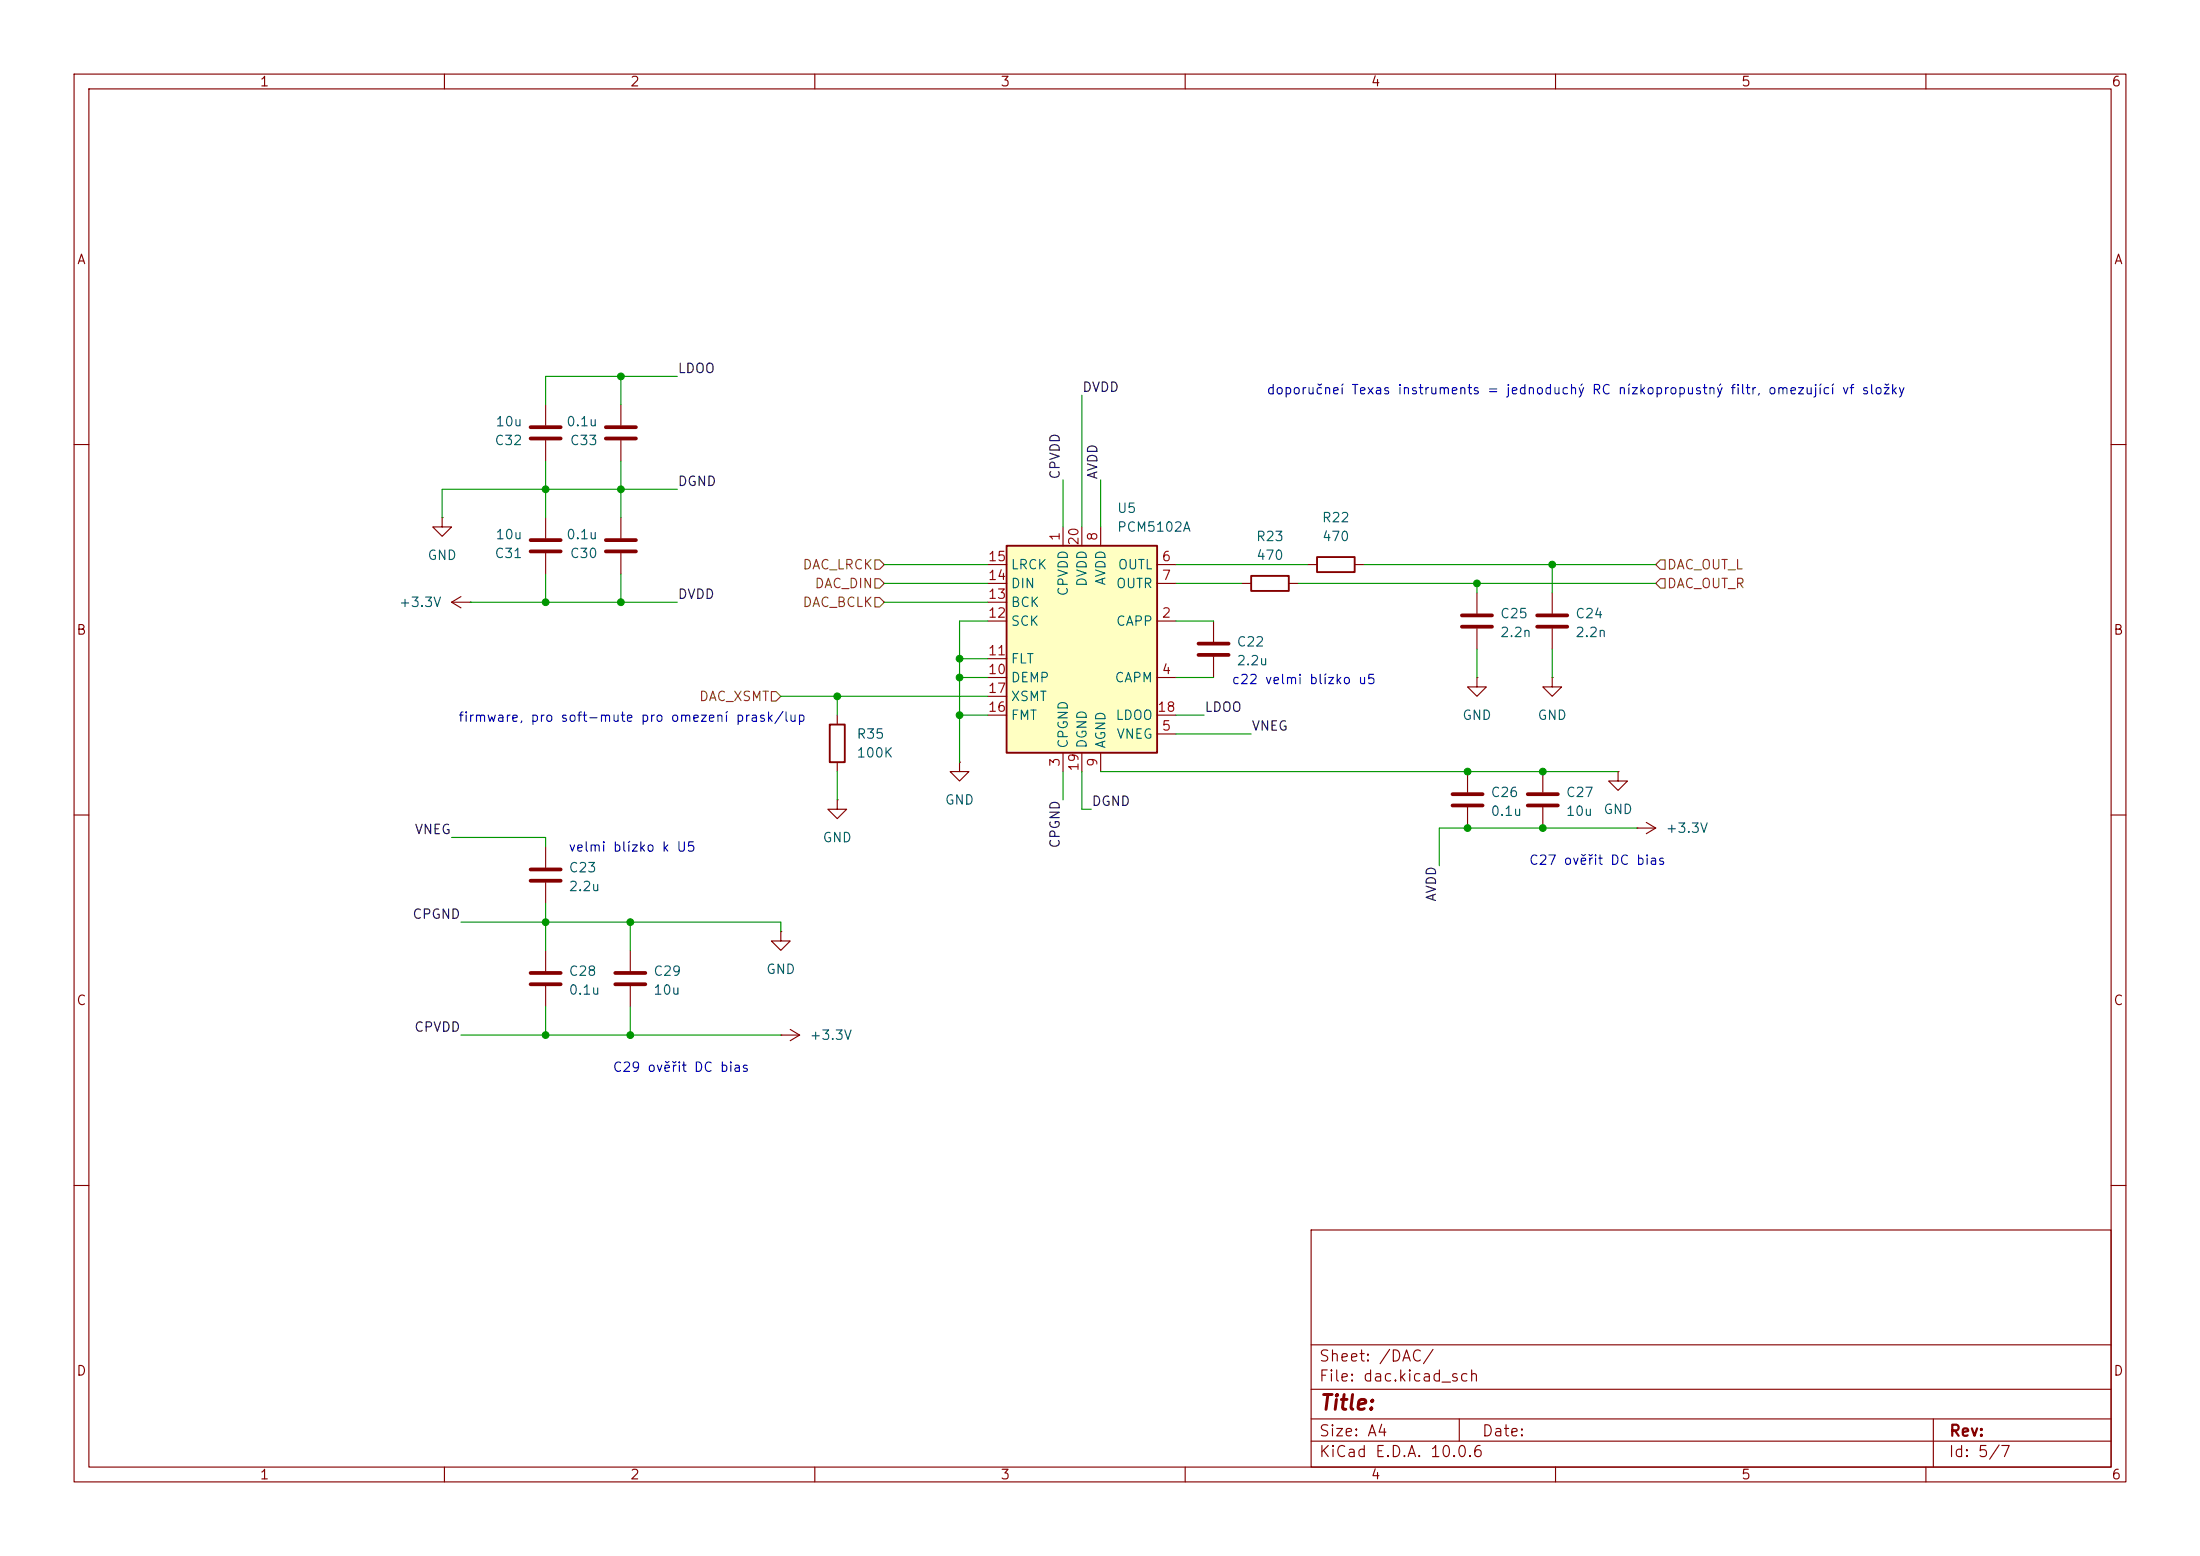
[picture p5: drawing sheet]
<svg xmlns="http://www.w3.org/2000/svg" width="297mm" height="210mm" viewBox="0 0 297 210" stroke-linecap="round" stroke-linejoin="round" font-family="sans-serif">
<g fill="none" stroke="#840000" stroke-width=".15">
<path d="M10 10h277v190h-277zM12 12h273v186h-273zM60 10v2M110 10v2M160 10v2M210 10v2M260 10v2M10 60h2M59.7 69.9v1.2h1.3l-1.3 1.3-1.3-1.3h1.3M59.7 69.9h.1M83.8 69.9v2.7M83.8 74.7v2.8"/>
<path d="M285 60h2M61 81.3l1.2 .7M61 81.3h2.5M62.2 80.5l-1.2 .8M63.5 81.3h.1M113 96.5v1.3M199.4 91.4v1.3h1.3l-1.3 1.3-1.3-1.3h1.3M199.4 91.4h.1M199.4 80v2.8M199.4 84.8v2.8M209.5 91.4v1.3h1.3l-1.3 1.3-1.2-1.3h1.2M209.5 91.4h.1"/>
<path d="M209.5 80v2.8M209.5 84.8v2.8M10 110h2M73.7 114.3v2.8M73.7 119.1v2.8M113 108v1.2h1.3l-1.3 1.3-1.2-1.3h1.2M113 108h.1M113 102.9v1.2M198.1 104.1v2.8M198.1 109v2.8M218.4 104.1v1.3h1.3l-1.3 1.3-1.2-1.3h1.2M218.4 104.1h.1"/>
<path d="M285 110h2M10 160h2M177 166h108v32h-108zM285 160h2M60 198v2M110 198v2M160 198v2M177 194.5h108M177 191.5h108M177 187.5h108M177 181.5h108M197 191.5v3"/>
<path d="M210 198v2M260 198v2M261 191.5v6.5"/>
</g>
<path d="M81.8 72.9h4.1M81.8 74.4h4.1M197.4 84.6h4M197.4 83.1h4M207.5 84.6h4.1M207.5 83.1h4.1M71.6 118.9h4.1M71.6 117.3h4.1M196.1 108.7h4.1M196.1 107.2h4.1" fill="none" stroke="#840000" stroke-width=".51"/>
<path d="M112 97.8h2v5.1h-2z" fill="none" stroke="#840000" stroke-width=".25"/>
<path d="M135.9 73.7h20.3v27.9h-20.3z" fill="#ffffc2"/>
<path d="M135.9 73.7h20.3v27.9h-20.3zM168.9 77.7h5.1v2.1h-5.1zM177.8 75.2h5.1v2h-5.1z" fill="none" stroke="#840000" stroke-width=".25"/>
<g fill="none" stroke="#840000" stroke-width=".15">
<path d="M73.7 54.6v2.8M73.7 59.4v2.8M83.8 54.6v2.8M83.8 59.4v2.8M73.7 69.9v2.7M73.7 74.7v2.8M133.3 76.2h2.6M133.3 78.7h2.6M143.5 71.1v2.6M146 71.1v2.6M148.6 71.1v2.6M156.2 76.2h2.5"/>
<path d="M156.2 78.7h2.5M167.6 78.7h1.3M174 78.7h1.3M176.5 76.2h1.3M182.9 76.2h1.2M133.3 83.8h2.6M133.3 91.4h2.6M133.3 88.9h2.6M133.3 81.3h2.6M133.3 96.5h2.6M133.3 94h2.6M156.2 83.8h2.5"/>
<path d="M156.2 91.4h2.5M156.2 99.1h2.5M156.2 96.5h2.5M163.8 83.8v2.8M163.8 88.6v2.8M129.5 102.9v1.2h1.3l-1.3 1.3-1.2-1.3h1.2M129.5 102.9h.1M143.5 101.6v2.5M146 101.6v2.5M148.6 101.6v2.5M208.3 104.1v2.8M208.3 109v2.8"/>
<path d="M221 111.8h.1M221 111.8h2.5M222.2 111l1.3 .8M223.5 111.8l-1.3 .7M73.7 128.3v2.8M73.7 133.1v2.8M85.1 128.3v2.8M85.1 133.1v2.8M105.4 139.7h.1M105.4 125.7v1.3h1.3l-1.3 1.3-1.3-1.3h1.3M105.4 125.7h.1M105.4 139.7h2.5"/>
<path d="M106.7 138.9l1.2 .8M107.9 139.7l-1.2 .8"/>
</g>
<g fill="none" stroke="#840000" stroke-width=".51">
<path d="M71.6 57.7h4.1M71.6 59.2h4.1M81.8 57.7h4.1M81.8 59.2h4.1M71.6 72.9h4.1M71.6 74.4h4.1M161.8 88.4h4.1M161.8 86.9h4.1M206.2 108.7h4.1M206.2 107.2h4.1M71.6 132.8h4.1M71.6 131.3h4.1"/>
<path d="M83.1 132.8h4M83.1 131.3h4"/>
</g>
<path d="M118.1 78.1h.6l.7 .6-.7 .7h-.6zM118.1 75.6h.6l.7 .6-.7 .6h-.6zM224.2 75.6h.6v1.2h-.6l-.7-.6zM224.2 78.1h.6v1.3h-.6l-.7-.7zM104.1 93.3h.7l.6 .7-.6 .6h-.7zM118.1 80.6h.6l.7 .7-.7 .6h-.6z" fill="none" stroke="#725600" stroke-width=".15"/>
<g fill="none" stroke="#009600" stroke-width=".15">
<path d="M83.8 50.8v3.8M91.4 50.8h-17.7v3.8M146 53.3v17.8M73.7 62.2v7.7M73.7 77.5v3.8M83.8 62.2v7.7M83.8 77.5v3.8M91.4 66h-31.7v3.9M119.4 76.2h13.9M119.4 78.7h13.9M143.5 64.8v6.3M148.6 64.8v6.3"/>
<path d="M158.7 76.2h17.8M158.7 78.7h8.9M175.3 78.7h48.2M184.1 76.2h39.4M199.4 78.7v1.3M209.5 76.2v3.8M63.5 81.3h27.9M105.4 94h27.9M113 94v2.5M119.4 81.3h13.9M129.5 91.4h3.8M129.5 96.5h3.8"/>
<path d="M129.5 88.9h3.8M133.3 83.8h-3.8v19.1M158.7 91.4h5.1M158.7 83.8h5.1M158.7 99.1h10.2M158.7 96.5h3.9M199.4 87.6v3.8M209.5 87.6v3.8M61 113h12.7v1.3M113 104.1v3.9M143.5 104.1v3.9M146 104.1v5.1h1.3"/>
<path d="M148.6 104.1h69.8M221 111.8h-26.7v5M62.2 139.7h43.2M62.2 124.5h43.2v1.2M73.7 121.9v6.4M73.7 135.9v3.8M85.1 124.5v3.8M85.1 135.9v3.8"/>
</g>
<g fill="#009600" stroke="#009600" stroke-width=".14">
<circle cx="85.1" cy="124.5" r=".46"/>
<circle cx="113" cy="94" r=".46"/>
<circle cx="85.1" cy="139.7" r=".46"/>
<circle cx="73.7" cy="139.7" r=".46"/>
<circle cx="73.7" cy="124.5" r=".46"/>
<circle cx="129.5" cy="88.9" r=".46"/>
<circle cx="129.5" cy="91.4" r=".46"/>
<circle cx="129.5" cy="96.5" r=".46"/>
<circle cx="83.8" cy="81.3" r=".46"/>
<circle cx="208.3" cy="111.8" r=".46"/>
<circle cx="199.4" cy="78.7" r=".46"/>
<circle cx="208.3" cy="104.1" r=".46"/>
<circle cx="198.1" cy="104.1" r=".46"/>
<circle cx="198.1" cy="111.8" r=".46"/>
<circle cx="209.5" cy="76.2" r=".46"/>
<circle cx="73.7" cy="81.3" r=".46"/>
<circle cx="83.8" cy="50.8" r=".46"/>
<circle cx="73.7" cy="66" r=".46"/>
<circle cx="83.8" cy="66" r=".46"/>
</g>
<text font-size="2" fill="#840000" x="178" y="190.8">Title:</text>
<g font-size="1.5" fill="#840000">
<text x="178" y="184.1">Sheet: /DAC/</text>
<text x="178" y="186.8">File: dac.kicad_sch</text>
<text x="178" y="197">KiCad E.D.A. 10.0.6</text>
<text x="178" y="194.2">Size: A4</text>
<text x="200" y="194.2">Date:</text>
<text x="263" y="197">Id: 5/7</text>
<text x="263" y="194.2">Rev:</text>
</g>
<g font-size="1.3" fill="#840000">
<text x="35" y="12">1</text>
<text x="85" y="12">2</text>
<text x="135" y="12">3</text>
<text x="185" y="12">4</text>
<text x="235" y="12">5</text>
<text x="285" y="12">6</text>
<text x="10.3" y="36">A</text>
<text x="285.3" y="36">A</text>
<text x="10.2" y="86">B</text>
<text x="285.2" y="86">B</text>
<text x="10.2" y="136">C</text>
<text x="285.2" y="136">C</text>
<text x="10.2" y="186">D</text>
<text x="285.2" y="186">D</text>
<text x="35" y="200">1</text>
<text x="85" y="200">2</text>
<text x="135" y="200">3</text>
<text x="185" y="200">4</text>
<text x="235" y="200">5</text>
<text x="285" y="200">6</text>
</g>
<g font-size="1.3" fill="#0f0f0f">
<text x="91.4" y="50.7">LDOO</text>
<text x="146" y="53.2">DVDD</text>
<text x="91.4" y="65.9">DGND</text>
<text x="143.4" y="64.8" transform="rotate(-90 143.4 64.8)">CPVDD</text>
<text x="148.5" y="64.8" transform="rotate(-90 148.5 64.8)">AVDD</text>
<text x="91.4" y="81.2">DVDD</text>
<text x="162.5" y="96.4">LDOO</text>
<text x="168.9" y="98.9">VNEG</text>
<text x="55.9" y="112.9">VNEG</text>
<text x="147.3" y="109.1">DGND</text>
<text x="143.4" y="114.6" transform="rotate(-90 143.4 114.6)">CPGND</text>
<text x="55.6" y="124.3">CPGND</text>
<text x="194.2" y="121.8" transform="rotate(-90 194.2 121.8)">AVDD</text>
<text x="55.8" y="139.6">CPVDD</text>
</g>
<g font-size="1.3" fill="#0000c2">
<text x="170.9" y="53.5">doporučneí Texas instruments = jednoduchý RC nízkopropustný filtr, omezující vf složky</text>
<text x="166.2" y="92.7">c22 velmi blízko u5</text>
<text x="61.8" y="97.7">firmware, pro soft-mute pro omezení prask/lup</text>
<text x="76.7" y="115.3">velmi blízko k U5</text>
<text x="206.3" y="117">C27 ověřit DC bias</text>
<text x="82.6" y="145">C29 ověřit DC bias</text>
</g>
<g font-size="1.3" fill="#006464">
<text x="66.8" y="57.9">10u</text>
<text x="76.4" y="57.9">0.1u</text>
<text x="66.7" y="60.4">C32</text>
<text x="76.8" y="60.4">C33</text>
<text x="150.7" y="69.5">U5</text>
<text x="178.4" y="70.8">R22</text>
<text x="57.6" y="75.9">GND</text>
<text x="66.7" y="75.6">C31</text>
<text x="66.8" y="73.1">10u</text>
<text x="76.4" y="73.1">0.1u</text>
<text x="76.8" y="75.6">C30</text>
<text x="136.4" y="77.2">LRCK</text>
<text x="150.7" y="72.1">PCM5102A</text>
<text x="150.8" y="77.2">OUTL</text>
<text x="169.5" y="73.4">R23</text>
<text x="169.5" y="75.9">470</text>
<text x="178.4" y="73.4">470</text>
<text x="53.8" y="82.2">+3.3V</text>
<text x="136.4" y="82.2">BCK</text>
<text x="136.4" y="79.7">DIN</text>
<text x="144.5" y="80.6" transform="rotate(-90 144.5 80.6)">CPVDD</text>
<text x="147" y="79.3" transform="rotate(-90 147 79.3)">DVDD</text>
<text x="149.6" y="79.1" transform="rotate(-90 149.6 79.1)">AVDD</text>
<text x="150.6" y="79.7">OUTR</text>
<text x="202.4" y="83.8">C25</text>
<text x="212.6" y="83.8">C24</text>
<text x="136.4" y="89.9">FLT</text>
<text x="136.4" y="84.8">SCK</text>
<text x="150.6" y="84.8">CAPP</text>
<text x="166.9" y="87.6">C22</text>
<text x="202.4" y="86.3">2.2n</text>
<text x="212.6" y="86.3">2.2n</text>
<text x="136.4" y="92.4">DEMP</text>
<text x="136.4" y="94.9">XSMT</text>
<text x="150.4" y="92.4">CAPM</text>
<text x="166.9" y="90.1">2.2u</text>
<text x="115.6" y="100">R35</text>
<text x="136.4" y="97.5">FMT</text>
<text x="144.5" y="101.1" transform="rotate(-90 144.5 101.1)">CPGND</text>
<text x="147" y="101.1" transform="rotate(-90 147 101.1)">DGND</text>
<text x="149.6" y="101.1" transform="rotate(-90 149.6 101.1)">AGND</text>
<text x="150.5" y="97.5">LDOO</text>
<text x="150.6" y="100">VNEG</text>
<text x="197.3" y="97.5">GND</text>
<text x="207.5" y="97.5">GND</text>
<text x="115.6" y="102.6">100K</text>
<text x="201.2" y="107.9">C26</text>
<text x="211.3" y="107.9">C27</text>
<text x="111" y="114">GND</text>
<text x="127.5" y="108.9">GND</text>
<text x="201.2" y="110.4">0.1u</text>
<text x="211.3" y="110.4">10u</text>
<text x="216.4" y="110.2">GND</text>
<text x="224.8" y="112.7">+3.3V</text>
<text x="76.7" y="118.1">C23</text>
<text x="76.7" y="120.6">2.2u</text>
<text x="103.3" y="131.8">GND</text>
<text x="76.7" y="132">C28</text>
<text x="76.7" y="134.6">0.1u</text>
<text x="88.1" y="132">C29</text>
<text x="88.1" y="134.6">10u</text>
<text x="109.2" y="140.7">+3.3V</text>
</g>
<g font-size="1.3" fill="#725600">
<text x="108.3" y="77.2">DAC_LRCK</text>
<text x="225" y="77.2">DAC_OUT_L</text>
<text x="108.3" y="82.2">DAC_BCLK</text>
<text x="109.9" y="79.7">DAC_DIN</text>
<text x="225" y="79.7">DAC_OUT_R</text>
<text x="94.3" y="94.9">DAC_XSMT</text>
</g>
<g font-size="1.3" fill="#a90000">
<text x="133.3" y="76.1">15</text>
<text x="143.4" y="73.1" transform="rotate(-90 143.4 73.1)">1</text>
<text x="145.9" y="73.7" transform="rotate(-90 145.9 73.7)">20</text>
<text x="148.5" y="73.1" transform="rotate(-90 148.5 73.1)">8</text>
<text x="156.7" y="76.1">6</text>
<text x="133.3" y="83.7">12</text>
<text x="133.3" y="81.1">13</text>
<text x="133.3" y="78.6">14</text>
<text x="156.7" y="83.7">2</text>
<text x="156.7" y="78.6">7</text>
<text x="133.3" y="88.8">11</text>
<text x="133.3" y="91.3">10</text>
<text x="133.3" y="93.8">17</text>
<text x="156.7" y="91.3">4</text>
<text x="133.3" y="96.4">16</text>
<text x="156.1" y="96.4">18</text>
<text x="156.7" y="98.9">5</text>
<text x="143.4" y="103.6" transform="rotate(-90 143.4 103.6)">3</text>
<text x="145.9" y="104.2" transform="rotate(-90 145.9 104.2)">19</text>
<text x="148.5" y="103.6" transform="rotate(-90 148.5 103.6)">9</text>
</g>
</svg>
